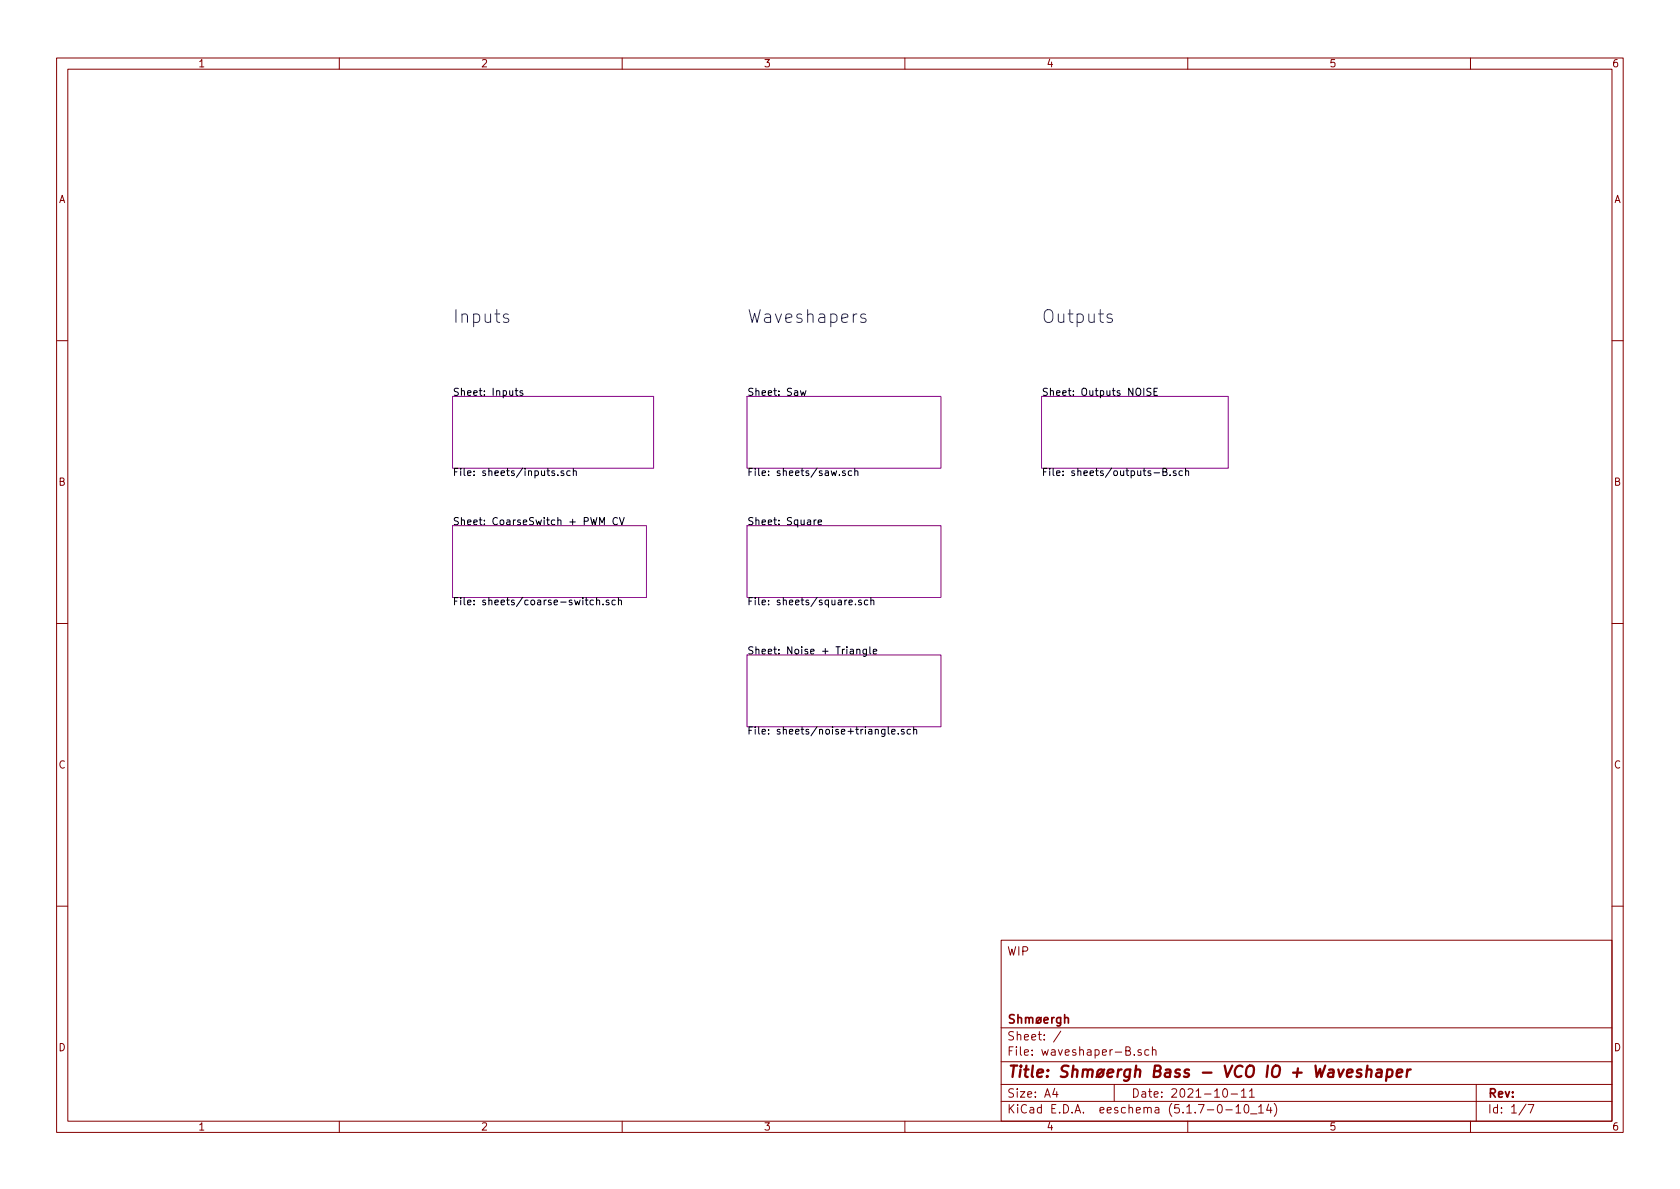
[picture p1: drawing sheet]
<svg xmlns="http://www.w3.org/2000/svg" width="297mm" height="210mm" viewBox="0 0 297 210" stroke-linecap="round" stroke-linejoin="round" font-family="sans-serif">
<g fill="none" stroke="#840000" stroke-width=".18">
<path d="M10 10.3h277v189.9h-277zM12 12.2h273v186.1h-273zM60 10.3v1.9M110 10.3v1.9M160 10.3v1.9M210 10.3v1.9M260 10.3v1.9M10 60.2h2M285 60.2h2M10 110.3h2M285 110.3h2M10 160.2h2"/>
<path d="M177 166.3h108v32h-108zM285 160.2h2M60 198.3v1.9M110 198.3v1.9M160 198.3v1.9M177 194.8h108M177 191.8h108M177 187.8h108M177 181.8h108M186.5 192.5l-.4 1h1M186.8 193v1M187.6 182.3l-1.3 2"/>
<path d="M197 191.8v3M200.6 186.5v.1M201.8 185.7l-.4-.1-.2 .2 .1 .2 .5 .2v.3h-.6M203.1 185.7l-.4-.1-.3 .3 .1 .6 .2 .1 .4-.1M203.8 185.7l.2-.1 .3 .1 .1 .9M203.8 185.1v1.5M210 198.3v1.9M216.3 192.7l.4-.2a.94 .94 0 0 1 0 1.5 .79 .79 0 0 1-.4-1.3zM216.7 196.3h1.2M217.7 193.5h1.1M218.5 195.8l.4-.5v1.5M218.5 196.8h.9"/>
<path d="M219.5 193l.4-.5v1.5M219.5 194h.8M220.1 195.5l.3-.2a.94 .94 0 0 1 0 1.5 .82 .82 0 0 1-.3-1.3zM220.9 193l.4-.5v1.5M220.9 194h.9M221.1 197h1.1M222.5 195.8l.5-.5v1.5M222.5 196.8h.9M224.3 195.2l-.3 1.1h.9M224.7 195.8v1M225.3 195.1a1.71 1.71 0 0 1 0 2.3M260 198.3v1.9"/>
<path d="M261 191.8v6.5M269.8 195.2l-1.2 2M270.2 195.3h1l-.6 1.5"/>
</g>
<path d="M240.7 189.2a.49 .49 0 0 0-.8 .3l.3 .3 .4 .1 .1 .2-.3 .3-.6-.1M241.7 189.3a.52 .52 0 0 1 .8 .1l-.1 1M241.8 188.4l-.3 2M243.5 189.2h.7v1.2M244.3 189.6l-.7 .1a.4 .4 0 0 0-.3 .3 .4 .4 0 0 0 .2 .4l.7-.1M245.3 189.2h.8l.1 .3v.6a.66 .66 0 0 1-1 .2M245.3 189.1l-.2 2M247 189.8l.9-.2v-.4h-.8l-.2 1 .3 .2 .6-.1M248.8 189.1l-.1 1.3M249.4 189.1a.54 .54 0 0 0-.6 .4" fill="none" stroke="#840000" stroke-width=".41"/>
<path d="M80 70.1h35.6v12.7h-35.6zM132.1 70.1h34.3v12.7h-34.3zM184.1 70.1h33.1v12.7h-33.1zM80 93h34.3v12.7h-34.3zM132.1 93h34.3v12.7h-34.3zM132.1 115.8h34.3v12.7h-34.3z" fill="none" stroke="#840084" stroke-width=".18"/>
<g fill="none" stroke="#000" stroke-width=".18">
<path d="M91.1 69.1h.5M91.3 68.7v1l.3 .2M92.4 69.1h-.3l-.2 .2 .1 .1 .4 .2v.3h-.5M141.5 69.1l.3 .8 .2-.6 .2 .6 .3-.8M203.5 68.7h-.5l-.2 .2 .1 .3 .6 .2v.4l-.2 .1h-.5M204 69.3h.5M204.6 68.7h-.6v1.2h.6M98 83.3h-.3l-.1 .1v.2l.4 .1v.3h-.4M98.6 84v.1M99.7 83.3h-.3l-.2 .1v.2l.5 .1v.3h-.5M100.8 83.3h-.3l-.3 .2 .1 .5h.5M101.4 83.4l.1-.1h.4v.8"/>
<path d="M101.4 82.8v1.3M106 92.8v-1.3l.5 .9 .4-.9v1.3M109.2 91.6a.6 .6 0 0 0-.9 .4 .6 .6 0 0 0 .6 .8l.3-.1M109.5 91.5l.5 1.3 .4-1.3M143.9 91.9v.9M144.3 91.9l-.4 .3M144.7 92.3l.6-.1-.1-.2-.3-.1-.2 .2v.6h.5M149.4 83.3h-.3l-.2 .1 .1 .2 .4 .1v.3h-.5M150.6 83.3h-.4l-.2 .2 .1 .5h.5M151.1 83.4l.2-.1h.3l.1 .8M151.1 82.8v1.3M204 83.6h1"/>
<path d="M205.6 83.4h.6l.1-.2-.1-.2-.6-.2v1.3h.5l.2-.1v-.3l-.3-.3M206.9 84v.1M207.9 83.3h-.3l-.2 .1 .1 .2 .4 .1v.3h-.5M209.1 83.3h-.4l-.2 .2 .1 .5h.5M209.6 83.4l.2-.1h.3l.1 .8M209.6 82.8v1.3M104.9 106.2l-.3-.1-.3 .2 .1 .6h.5M105.5 106.2l.2-.1 .3 .1v.8M105.5 105.7v1.3M106.6 106.8v.2M107.6 106.2l-.3-.1-.1 .2v.2l.4 .1v.3h-.4M108.8 106.2l-.4-.1-.2 .2 .1 .6h.5"/>
<path d="M109.3 106.2l.2-.1 .3 .1 .1 .8M109.3 105.7v1.3M151.3 106.8v.2M151.5 114.9l.2-.1 .3 .1v.7M151.5 114.8v.8M152.3 106.2l-.3-.1-.2 .2 .1 .2 .4 .1v.3h-.5M153.2 114.8l-.1 1.1-.1 .2-.3-.1M153.2 114.9l-.4-.1-.2 .2 .1 .6h.5M153.4 106.2l-.3-.1-.3 .2 .2 .6h.4M153.8 114.4v1.1l.2 .1M154 106.2l.2-.1 .3 .1v.8M154 105.7v1.3"/>
<path d="M154.4 115.2l.6-.1-.1-.2-.3-.1-.2 .2 .1 .6h.4M156.5 129v1l-.3 .2h-.3M156.5 129h-.4l-.2 .2 .1 .6h.5M157 128.5v1.1l.3 .2M157.7 129.4l.6-.1-.1-.3h-.4l-.1 .2v.6h.5M158.8 129.7v.1M159.8 129h-.3l-.1 .2v.1l.4 .2v.3h-.4M161 129h-.4l-.2 .2 .1 .6h.5M161.5 129.1l.2-.1h.3l.1 .8M161.5 128.5v1.3"/>
</g>
<path d="M89.9 55.6l-.6-.1-.3 .3 .3 .5 .6 .1 .1 .2-.1 .3-.2 .1-.7-.1M153 55.6a.54 .54 0 0 0-.8 .2l.1 .4 .7 .2 .1 .2-.1 .3-.2 .1-.6-.1M196.6 55.6a.54 .54 0 0 0-.9 .2l.1 .4 .8 .2 .1 .2-.1 .3-.2 .1-.7-.1" fill="none" stroke="#0000c2" stroke-width=".18"/>
<g font-size="3.1" fill="#0000c2">
<text x="80" y="57.1">Inputs</text>
<text x="132.1" y="57.1">Waveshapers</text>
<text x="184.1" y="57.1">Outputs</text>
</g>
<text font-size="2.8" fill="#840000" x="178" y="190.5">Title: Shmøergh Bass - VCO IO + Waveshaper</text>
<g font-size="2.1" fill="#840000">
<text x="178" y="169">WIP</text>
<text x="178" y="184">Sheet: /</text>
<text x="178" y="181">Shmøergh</text>
<text x="178" y="186.7">File: waveshaper-B.sch</text>
<text x="178" y="196.9">KiCad E.D.A. eeschema (5.1.7-0-10_14)</text>
<text x="178" y="194.1">Size: A4</text>
<text x="200" y="194.1">Date: 2021-10-11</text>
<text x="263" y="194.1">Rev:</text>
<text x="263" y="196.9">Id: 1/7</text>
</g>
<g font-size="1.8" fill="#840000">
<text x="35" y="11.9">1</text>
<text x="85" y="11.9">2</text>
<text x="135" y="11.9">3</text>
<text x="185" y="11.9">4</text>
<text x="235" y="11.9">5</text>
<text x="285" y="11.9">6</text>
<text x="10.4" y="35.9">A</text>
<text x="285.4" y="35.9">A</text>
<text x="10.4" y="85.9">B</text>
<text x="285.4" y="85.9">B</text>
<text x="10.4" y="135.9">C</text>
<text x="285.4" y="135.9">C</text>
<text x="10.4" y="185.9">D</text>
<text x="285.4" y="185.9">D</text>
<text x="35" y="199.9">1</text>
<text x="85" y="199.9">2</text>
<text x="135" y="199.9">3</text>
<text x="185" y="199.9">4</text>
<text x="235" y="199.9">5</text>
<text x="285" y="199.9">6</text>
</g>
<g font-size="1.8">
<text x="80" y="70">Sheet: Inputs</text>
<text x="132.1" y="70">Sheet: Saw</text>
<text x="184.1" y="70">Sheet: Outputs NOISE</text>
<text x="80" y="84.2">File: sheets/inputs.sch</text>
<text x="132.1" y="84.2">File: sheets/saw.sch</text>
<text x="184.1" y="84.2">File: sheets/outputs-B.sch</text>
<text x="80" y="92.9">Sheet: CoarseSwitch + PWM CV</text>
<text x="132.1" y="92.9">Sheet: Square</text>
<text x="80" y="107">File: sheets/coarse-switch.sch</text>
<text x="132.1" y="107">File: sheets/square.sch</text>
<text x="132.1" y="115.7">Sheet: Noise + Triangle</text>
<text x="132.1" y="129.9">File: sheets/noise+triangle.sch</text>
</g>
</svg>
